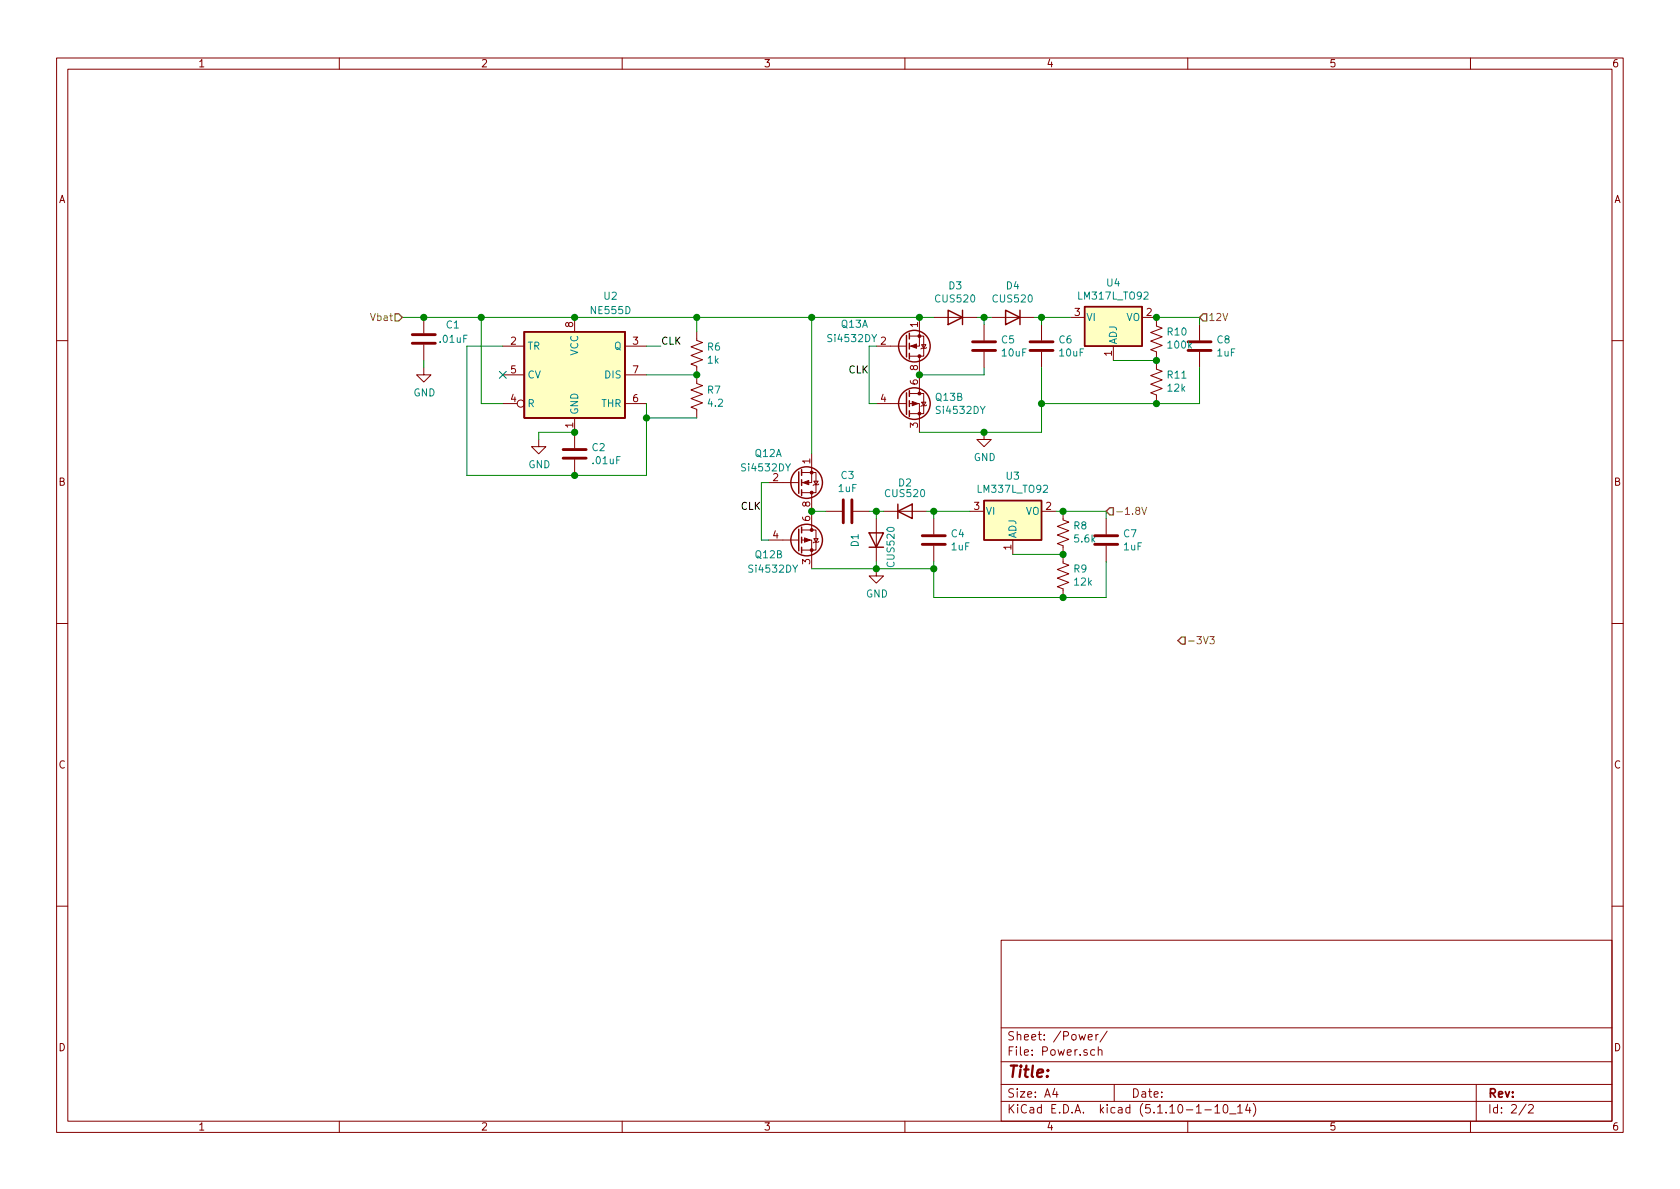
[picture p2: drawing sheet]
<svg xmlns="http://www.w3.org/2000/svg" width="297mm" height="210mm" viewBox="0 0 297 210" stroke-linecap="round" stroke-linejoin="round" font-family="sans-serif">
<g fill="none" stroke="#840000" stroke-width=".18">
<path d="M10 10.3h277v189.9h-277zM12 12.2h273v186.1h-273zM60 10.3v1.9M110 10.3v1.9M160 10.3v1.9M210 10.3v1.9M260 10.3v1.9M74.9 56.1v2.8M101.6 56.1v2.6M123.2 58.7v1.5l1 .4-2 .7 2 .8-2 .8 2 .7-2 .8 1 .4v3l1 .4-2 .8 2 .7-2 .8 2 .7-2 .8 1 .4v1.5M160.8 59.4h2.5v3.6h-2.5M162.6 56.1v5.1h-1.8"/>
<path d="M165.1 56.1h7.6M174 57.4v2.8M175.3 56.1h7.6M184.1 57.4v2.8M189.2 56.1h2.6M201.9 56.1h2.6v1.6l1 .3-2 .8 2 .8-2 .7 2 .8-2 .7 1 .4v3.1l1 .4-2 .7 2 .8-2 .7 2 .8-2 .8 1 .3v1.6M212.1 57.4v2.8M10 60.2h2M74.9 65v1.3h1.3l-1.3 1.3-1.2-1.3h1.2M74.9 61v2.7M88.9 61.2h3.8M88.9 71.4h2.5"/>
<path d="M88.9 66.3h3.8M95.2 77.7v1.3h1.3l-1.3 1.3-1.2-1.3h1.2M101.6 73.9v5.3M110.5 61.2h3.8M110.5 71.4h3.8M110.5 66.3h3.8M154.9 61.2h5.4M154.9 71.4h5.4M160.8 71.4h1.8v5M160.8 69.6h2.5v3.5h-2.5M162.6 63v6.6M162.9 61h.8l-.4 .6z"/>
<path d="M162.9 71.1h.8l-.4 .6zM163.8 61.5l-.1 .1h-.8l-.1 .1M163.8 71.6l-.1 .1h-.8l-.1 .2M174 76.4v1.3h1.3l-1.3 1.3-1.3-1.3h1.3M174 62.2v2.8M184.1 62.2v2.8M196.8 61.2v2.5M212.1 62.2v2.8M285 60.2h2M101.6 81.3v2.8M135.9 85.3h5.3M135.9 95.5h5.3"/>
<path d="M141.7 83.6h2.6v3.5h-2.6M141.7 95.5h1.8v5.1M141.7 93.7h2.6v3.6h-2.6M143.5 80.3v5h-1.8M143.5 87.1v6.6M143.9 85.1h.8l-.4 .6zM143.9 95.2h.8l-.4 .7zM144.8 85.6l-.1 .1h-.8l-.1 .1M144.8 95.8l-.1 .1h-.8l-.1 .1M146 90.4h2.8M150.9 90.4h2.8M154.9 91.7v7.6"/>
<path d="M156.2 90.4h7.6M165.1 91.7v2.8M165.1 96.5v2.8M171.4 90.4h2.6M179.1 95.5v2.5M184.1 90.4h2.6M188 90.4v1.5l1 .4-2.1 .8 2.1 .7-2.1 .8 2.1 .8-2.1 .7 1.1 .4v3.1l1 .3-2.1 .8 2.1 .8-2.1 .7 2.1 .8-2.1 .8 1.1 .3v1.6M195.6 91.7v2.8M195.6 96.5v2.8M10 110.3h2M154.9 100.6v1.2h1.3l-1.3 1.3-1.2-1.3h1.2M285 110.3h2"/>
<path d="M10 160.2h2M177 166.3h108v32h-108zM285 160.2h2M60 198.3v1.9M110 198.3v1.9M160 198.3v1.9M177 194.8h108M177 191.8h108M177 187.8h108M177 181.8h108M186.5 192.5l-.4 1h1M186.8 193v1"/>
<path d="M192.4 183.4l.7-.1v-.3l-.5-.1-.2 .2 .1 .7h.6M193.5 185.7l-.4-.1-.3 .3 .1 .6 .2 .1 .4-.1M193.8 182.9v1M194.2 185.7h.1a.37 .37 0 0 1 .5 .1v.8M194.2 182.9l-.4 .2v.1M194.2 185.1v1.5M195.8 182.3l-1.3 2M197 191.8v3M210 198.3v1.9M213 196.3h1.2M214.8 195.8l.4-.5v1.5M214.8 196.8h.9"/>
<path d="M216.4 195.5l.3-.2a.94 .94 0 0 1 0 1.5l-.4-.3v-.6zM217.4 197h1.1M218.8 195.8l.5-.5v1.5M218.8 196.8h.9M220.6 195.2l-.4 1.1h1M221 195.8v1M221.6 195.1a1.71 1.71 0 0 1 0 2.3M260 198.3v1.9M261 191.8v6.5M269.8 195.2l-1.2 2M270.3 195.5l.2-.2h.3l.3 .5-.9 1h.9"/>
<circle cx="92.1" cy="71.4" r=".63"/>
</g>
<g fill="#ffffc2" stroke="#ffffc2" stroke-width=".18">
<path d="M191.8 54.2h10.1v7h-10.1z"/>
<path d="M174 88.5h10.1v7h-10.1z"/>
<path d="M92.7 58.7h17.8v15.2h-17.8z"/>
</g>
<g fill="none" stroke="#840000" stroke-width=".25">
<path d="M92.7 58.7h17.8v15.2h-17.8zM160.3 59.3v3.8M160.8 58.9v1M167.6 54.9l2.6 1.2-2.6 1.3zM170.2 54.9v2.5M177.8 54.9l2.5 1.2-2.5 1.3zM180.3 54.9v2.5M191.8 54.2h10.1v7h-10.1zM160.3 69.5v3.8M160.8 60.7v1M160.8 62.5v1M160.8 69.1v1"/>
<path d="M160.8 70.9v1M160.8 72.6v1.1M141.2 83.4v3.8M141.2 93.6v3.8M141.7 83.1v1M141.7 84.8v1M141.7 86.6v1M141.7 93.2v1M141.7 95v1M141.7 96.8v1M153.7 94.2h2.5l-1.3 2.6zM153.7 96.8h2.5"/>
<path d="M158.7 90.4l2.6-1.3v2.6zM158.7 89.1v2.6M174 88.5h10.1v7h-10.1z"/>
<circle cx="161.7" cy="61.2" r="2.79"/>
<circle cx="161.7" cy="71.4" r="2.79"/>
<circle cx="142.6" cy="85.3" r="2.79"/>
<circle cx="142.6" cy="95.5" r="2.79"/>
</g>
<g fill="none" stroke="#840000" stroke-width=".51">
<path d="M72.9 59.2h4.1M72.9 60.7h4.1M99.6 79.5h4M172 62h4M172 60.4h4M182.1 62h4.1M182.1 60.4h4.1M210.1 62h4M210.1 60.4h4M99.6 81h4M149.1 88.4v4.1M150.6 88.4v4.1"/>
<path d="M163.1 96.3h4M163.1 94.7h4M193.5 96.3h4.1M193.5 94.7h4.1"/>
</g>
<g fill="#840000" stroke="#840000" stroke-width=".18">
<path d="M142 85.3l1-.3v.7z"/>
<path d="M142.2 95.1l1.1 .4-1.1 .4z"/>
<path d="M161 61.2l1.1-.4v.8z"/>
<path d="M161.3 71l1 .4-1 .3z"/>
<circle cx="143.5" cy="83.6" r=".25"/>
<circle cx="143.5" cy="87.1" r=".25"/>
<circle cx="143.5" cy="97.3" r=".25"/>
<circle cx="143.5" cy="93.7" r=".25"/>
<circle cx="162.6" cy="59.4" r=".25"/>
<circle cx="162.6" cy="63" r=".25"/>
<circle cx="162.6" cy="73.1" r=".25"/>
<circle cx="162.6" cy="69.6" r=".25"/>
</g>
<g fill="none" stroke="#008400" stroke-width=".18">
<path d="M71.1 56.1h94M85.1 56.1v15.3h3.8M123.2 56.1v2.6M143.5 56.1v24.2M172.7 56.1h2.6M174 56.1v1.3M182.9 56.1h6.3M184.1 56.1v1.3M204.5 56.1h7.6v1.3M74.9 63.7v1.3M88.9 61.2h-6.4v22.9h31.8v-12.7M101.6 76.4h-6.4v1.3"/>
<path d="M114.3 61.2h2.5M114.3 66.3h8.9M114.3 73.9h8.9M154.9 61.2h-1.2v10.2h1.2M174 65v1.3h-11.4M184.1 65v11.4h-21.5M196.8 63.7h7.7M212.1 65v6.4h-28M135.9 85.3h-1.3v10.2h1.3M143.5 90.4h2.5M153.7 90.4h2.5M154.9 90.4v1.3"/>
<path d="M154.9 99.3v1.3M163.8 90.4h7.6M165.1 90.4v1.3M165.1 99.3v6.4h30.5v-6.4M179.1 98h8.9M186.7 90.4h8.9v1.3M143.5 100.6h21.6"/>
</g>
<path d="M69.8 55.5h.7l.6 .6-.6 .7h-.7zM212.7 55.5h.7v1.3h-.7l-.6-.7zM196.2 89.8h.6v1.3h-.6l-.6-.7zM208.9 112.6h.6v1.3h-.6l-.6-.6z" fill="none" stroke="#848400" stroke-width=".25"/>
<path d="M201.9 89.7l.4 1.3 .4-1.3M213.9 112.6h.8l-.4 .4 .4 .2v.5l-.2 .1-.6-.1" fill="none" stroke="#848400" stroke-width=".18"/>
<g fill="#008400" stroke="#008400" stroke-width=".25">
<circle cx="154.9" cy="90.4" r=".51"/>
<circle cx="162.6" cy="56.1" r=".51"/>
<circle cx="162.6" cy="66.3" r=".51"/>
<circle cx="123.2" cy="66.3" r=".51"/>
<circle cx="114.3" cy="73.9" r=".51"/>
<circle cx="165.1" cy="90.4" r=".51"/>
<circle cx="165.1" cy="100.6" r=".51"/>
<circle cx="143.5" cy="56.1" r=".51"/>
<circle cx="143.5" cy="90.4" r=".51"/>
<circle cx="188" cy="105.7" r=".51"/>
<circle cx="154.9" cy="100.6" r=".51"/>
<circle cx="101.6" cy="84.1" r=".51"/>
<circle cx="204.5" cy="63.7" r=".51"/>
<circle cx="188" cy="90.4" r=".51"/>
<circle cx="184.2" cy="56.1" r=".51"/>
<circle cx="174" cy="56.1" r=".51"/>
<circle cx="204.5" cy="56.1" r=".51"/>
<circle cx="123.2" cy="56.1" r=".51"/>
<circle cx="101.6" cy="76.4" r=".51"/>
<circle cx="204.5" cy="71.4" r=".51"/>
<circle cx="188" cy="98" r=".51"/>
<circle cx="74.9" cy="56.1" r=".51"/>
<circle cx="184.2" cy="71.4" r=".51"/>
<circle cx="85.1" cy="56.1" r=".51"/>
<circle cx="174" cy="76.4" r=".51"/>
<circle cx="101.6" cy="56.1" r=".51"/>
</g>
<path d="M88.3 65.7l1.2 1.2M89.5 65.7l-1.2 1.2" fill="none" stroke="#000084" stroke-width=".18"/>
<text font-size="2.8" fill="#840000" x="178" y="190.5">Title:</text>
<g font-size="2.1" fill="#840000">
<text x="178" y="184">Sheet: /Power/</text>
<text x="178" y="186.7">File: Power.sch</text>
<text x="178" y="196.9">KiCad E.D.A. kicad (5.1.10-1-10_14)</text>
<text x="178" y="194.1">Size: A4</text>
<text x="200" y="194.1">Date:</text>
<text x="263" y="194.1">Rev:</text>
<text x="263" y="196.9">Id: 2/2</text>
</g>
<g font-size="1.8" fill="#840000">
<text x="35" y="11.9">1</text>
<text x="85" y="11.9">2</text>
<text x="135" y="11.9">3</text>
<text x="185" y="11.9">4</text>
<text x="235" y="11.9">5</text>
<text x="285" y="11.9">6</text>
<text x="10.4" y="35.9">A</text>
<text x="285.4" y="35.9">A</text>
<text x="101.3" y="57.9" transform="rotate(-90 101.3 57.9)">8</text>
<text x="162.3" y="57.9" transform="rotate(-90 162.3 57.9)">1</text>
<text x="190" y="55.9">3</text>
<text x="202.7" y="55.9">2</text>
<text x="90.3" y="61">2</text>
<text x="111.9" y="61">3</text>
<text x="155.7" y="61">2</text>
<text x="162.3" y="65.5" transform="rotate(-90 162.3 65.5)">8</text>
<text x="196.6" y="63" transform="rotate(-90 196.6 63)">1</text>
<text x="90.3" y="71.1">4</text>
<text x="90.3" y="66">5</text>
<text x="111.9" y="71.1">6</text>
<text x="111.9" y="66">7</text>
<text x="155.7" y="71.1">4</text>
<text x="162.3" y="68" transform="rotate(-90 162.3 68)">6</text>
<text x="101.3" y="75.7" transform="rotate(-90 101.3 75.7)">1</text>
<text x="162.3" y="75.7" transform="rotate(-90 162.3 75.7)">3</text>
<text x="143.3" y="82" transform="rotate(-90 143.3 82)">1</text>
<text x="10.4" y="85.9">B</text>
<text x="136.7" y="85.1">2</text>
<text x="143.3" y="89.6" transform="rotate(-90 143.3 89.6)">8</text>
<text x="285.4" y="85.9">B</text>
<text x="136.7" y="95.2">4</text>
<text x="143.3" y="92.2" transform="rotate(-90 143.3 92.2)">6</text>
<text x="172.2" y="90.2">3</text>
<text x="184.9" y="90.2">2</text>
<text x="143.3" y="99.8" transform="rotate(-90 143.3 99.8)">3</text>
<text x="178.8" y="97.3" transform="rotate(-90 178.8 97.3)">1</text>
<text x="10.4" y="135.9">C</text>
<text x="285.4" y="135.9">C</text>
<text x="10.4" y="185.9">D</text>
<text x="285.4" y="185.9">D</text>
<text x="35" y="199.9">1</text>
<text x="85" y="199.9">2</text>
<text x="135" y="199.9">3</text>
<text x="185" y="199.9">4</text>
<text x="235" y="199.9">5</text>
<text x="285" y="199.9">6</text>
</g>
<g font-size="1.8" fill="#008484">
<text x="106.8" y="53">U2</text>
<text x="165.6" y="53.5">CUS520</text>
<text x="167.8" y="51.2">D3</text>
<text x="175.7" y="53.5">CUS520</text>
<text x="178" y="51.2">D4</text>
<text x="190.9" y="53">LM317L_TO92</text>
<text x="195.7" y="50.7">U4</text>
<text x="78.9" y="58.1">C1</text>
<text x="104.6" y="55.5">NE555D</text>
<text x="148.8" y="58">Q13A</text>
<text x="192" y="56.8">VI</text>
<text x="199.1" y="56.8">VO</text>
<text x="206.5" y="59.3">R10</text>
<text x="77.9" y="60.6">.01uF</text>
<text x="93.2" y="61.8">TR</text>
<text x="102.2" y="62.9" transform="rotate(-90 102.2 62.9)">VCC</text>
<text x="108.6" y="61.8">Q</text>
<text x="125.1" y="62">R6</text>
<text x="125.1" y="64.3">1k</text>
<text x="146.6" y="60.5">Si4532DY</text>
<text x="177.1" y="60.7">C5</text>
<text x="177.2" y="63">10uF</text>
<text x="187.3" y="60.7">C6</text>
<text x="187.4" y="63">10uF</text>
<text x="197.5" y="61" transform="rotate(-90 197.5 61)">ADJ</text>
<text x="206.6" y="61.6">100k</text>
<text x="215.2" y="60.7">C8</text>
<text x="215.2" y="63">1uF</text>
<text x="73.1" y="70.1">GND</text>
<text x="93.2" y="66.9">CV</text>
<text x="107" y="66.9">DIS</text>
<text x="125.1" y="69.6">R7</text>
<text x="125.3" y="71.9">4.2</text>
<text x="165.5" y="70.9">Q13B</text>
<text x="206.5" y="66.9">R11</text>
<text x="206.5" y="69.3">12k</text>
<text x="93.2" y="72">R</text>
<text x="102.2" y="73.4" transform="rotate(-90 102.2 73.4)">GND</text>
<text x="106.3" y="72">THR</text>
<text x="165.8" y="73.2">Si4532DY</text>
<text x="93.4" y="82.8">GND</text>
<text x="104.7" y="79.8">C2</text>
<text x="104.9" y="82.1">.01uF</text>
<text x="131.4" y="83.4">Si4532DY</text>
<text x="133.5" y="80.8">Q12A</text>
<text x="172.2" y="81.5">GND</text>
<text x="148.3" y="87">1uF</text>
<text x="148.7" y="84.7">C3</text>
<text x="156.7" y="87.9">CUS520</text>
<text x="158.9" y="86">D2</text>
<text x="173.1" y="87.1">LM337L_TO92</text>
<text x="178" y="84.8">U3</text>
<text x="168.2" y="95">C4</text>
<text x="174.2" y="91.1">VI</text>
<text x="179.7" y="95.2" transform="rotate(-90 179.7 95.2)">ADJ</text>
<text x="181.3" y="91.1">VO</text>
<text x="189.9" y="93.6">R8</text>
<text x="190.1" y="95.9">5.6k</text>
<text x="198.7" y="95">C7</text>
<text x="132.6" y="101.3">Si4532DY</text>
<text x="133.6" y="98.7">Q12B</text>
<text x="151.8" y="96.7" transform="rotate(-90 151.8 96.7)">D1</text>
<text x="158.2" y="100.1" transform="rotate(-90 158.2 100.1)">CUS520</text>
<text x="168.2" y="97.3">1uF</text>
<text x="189.9" y="101.2">R9</text>
<text x="198.7" y="97.3">1uF</text>
<text x="153.1" y="105.7">GND</text>
<text x="190" y="103.6">12k</text>
</g>
<g font-size="1.8" fill="#848400">
<text x="65.8" y="56.8">Vbat</text>
<text x="213.6" y="56.8">12V</text>
<text x="197.1" y="91.1">-1.8V</text>
<text x="209.8" y="113.9">-3V3</text>
</g>
<g font-size="1.8">
<text x="116.8" y="61">CLK</text>
<text x="150" y="66">CLK</text>
<text x="131" y="90.2">CLK</text>
</g>
</svg>
